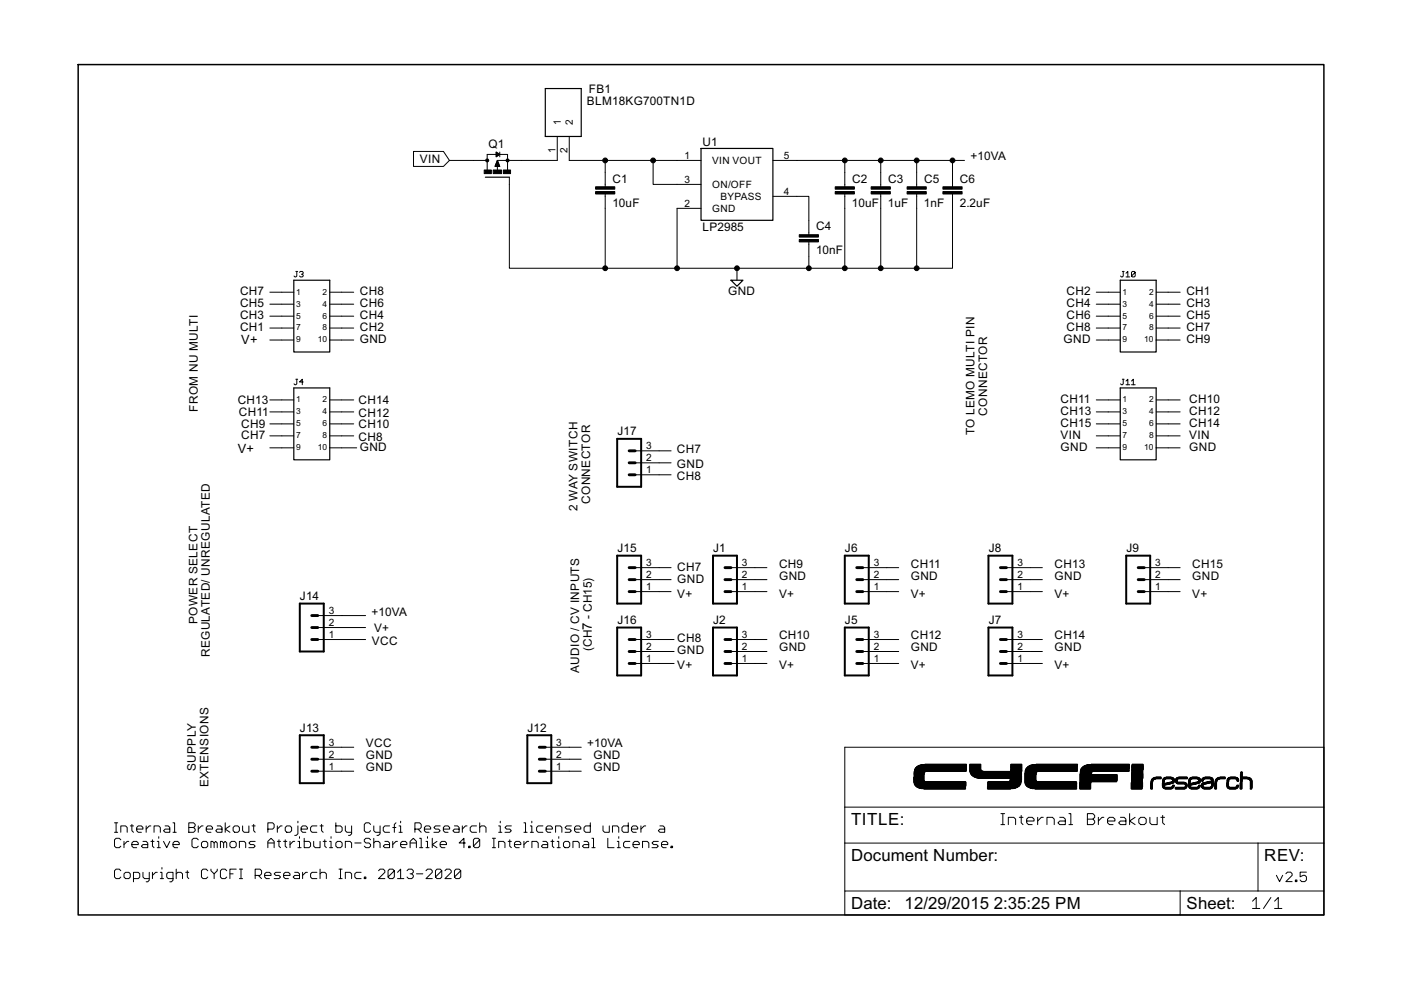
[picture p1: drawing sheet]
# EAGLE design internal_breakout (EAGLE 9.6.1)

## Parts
C1  10uF  C-EUC0603  [C0603]
C2  10uF  C-EUC0603  [C0603]
C3  1uF  C-EUC0603  [C0603]
C4  10nF  C-EUC0402  [C0402]
C5  1nF  C-EUC0402  [C0402]
C6  2.2uF  C-EUC0603  [C0603]
FB1  BLM18KG700TN1D  [BEADC1608X75N]
J1  MA03-1  [MA03-1]
J2  MA03-1  [MA03-1]
J3  2X5  [2X5]
J4  2X5  [2X5]
J5  MA03-1  [MA03-1]
J6  MA03-1  [MA03-1]
J7  MA03-1  [MA03-1]
J8  MA03-1  [MA03-1]
J9  MA03-1  [MA03-1]
J10  2X5  [2X5]
J11  2X5  [2X5]
J12  MA03-1  [MA03-1]
J13  MA03-1  [MA03-1]
J14  MA03-1  [MA03-1]
J15  MA03-1  [MA03-1]
J16  MA03-1  [MA03-1]
J17  MA03-1  [MA03-1]
Q1  DMP3099L  FDN360P  [SUPER-SOT3]
U1  LP2985  LP2985AIM5-3.3  [SOT25]

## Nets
+10VA: C2.1 C3.1 C5.1 C6.1 J12.3 J14.3 U1.5(VOUT)
BYPASS: C4.1 U1.4(BYPASS)
CH1: J3.7 J10.2
CH2: J3.8 J10.1
CH3: J3.5 J10.4
CH4: J3.6 J10.3
CH5: J3.3 J10.6
CH6: J3.4 J10.5
CH7: J3.1 J4.7 J10.8 J15.3 J17.3
CH8: J3.2 J4.8 J10.7 J16.3 J17.1
CH9: J1.3 J4.5 J10.10
CH10: J2.3 J4.6 J11.2
CH11: J4.3 J6.3 J11.1
CH12: J4.4 J5.3 J11.4
CH13: J4.1 J8.3 J11.3
CH14: J4.2 J7.3 J11.6
CH15: J9.3 J11.5
GND: C1.2 C2.2 C3.2 C4.2 C5.2 C6.2 J1.2 J2.2 J3.10 J4.10 J5.2 J6.2 J7.2 J8.2 J9.2 J10.9 J11.9 J11.10 J12.1 J12.2 J13.1 J13.2 J15.2 J16.2 J17.2 Q1.1(G) U1.2(GND)
N$1: FB1.1 Q1.2(S)
V+: J1.1 J2.1 J3.9 J4.9 J5.1 J6.1 J7.1 J8.1 J9.1 J14.2 J15.1 J16.1
VCC: C1.1 FB1.2 J13.3 J14.1 U1.1(VIN) U1.3(ON/OFF)
VIN: J11.7 J11.8 Q1.3(D)

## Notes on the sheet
- CH7 | CH8
- CH5 | CH6
- CH3 | CH4
- CH1 | CH2
- GND
- TO LEMO MULTI PIN
  CONNECTOR
- FROM NU MULTI
- GND
- 2 WAY SWITCH 
    CONNECTOR
- AUDIO / CV INPUTS
     (CH7 - CH15)
- POWER SELECT 
  REGULATED/ UNREGULATED
- SUPPLY
  EXTENSIONS
- Internal Breakout
- Internal Breakout Project by Cycfi Research is licensed under a 
  Creative Commons Attribution-ShareAlike 4.0 International License. 
  
  Copyright CYCFI Research Inc. 2013-2020
- v2.5
- 12/29/2015 2:35:25 PM
